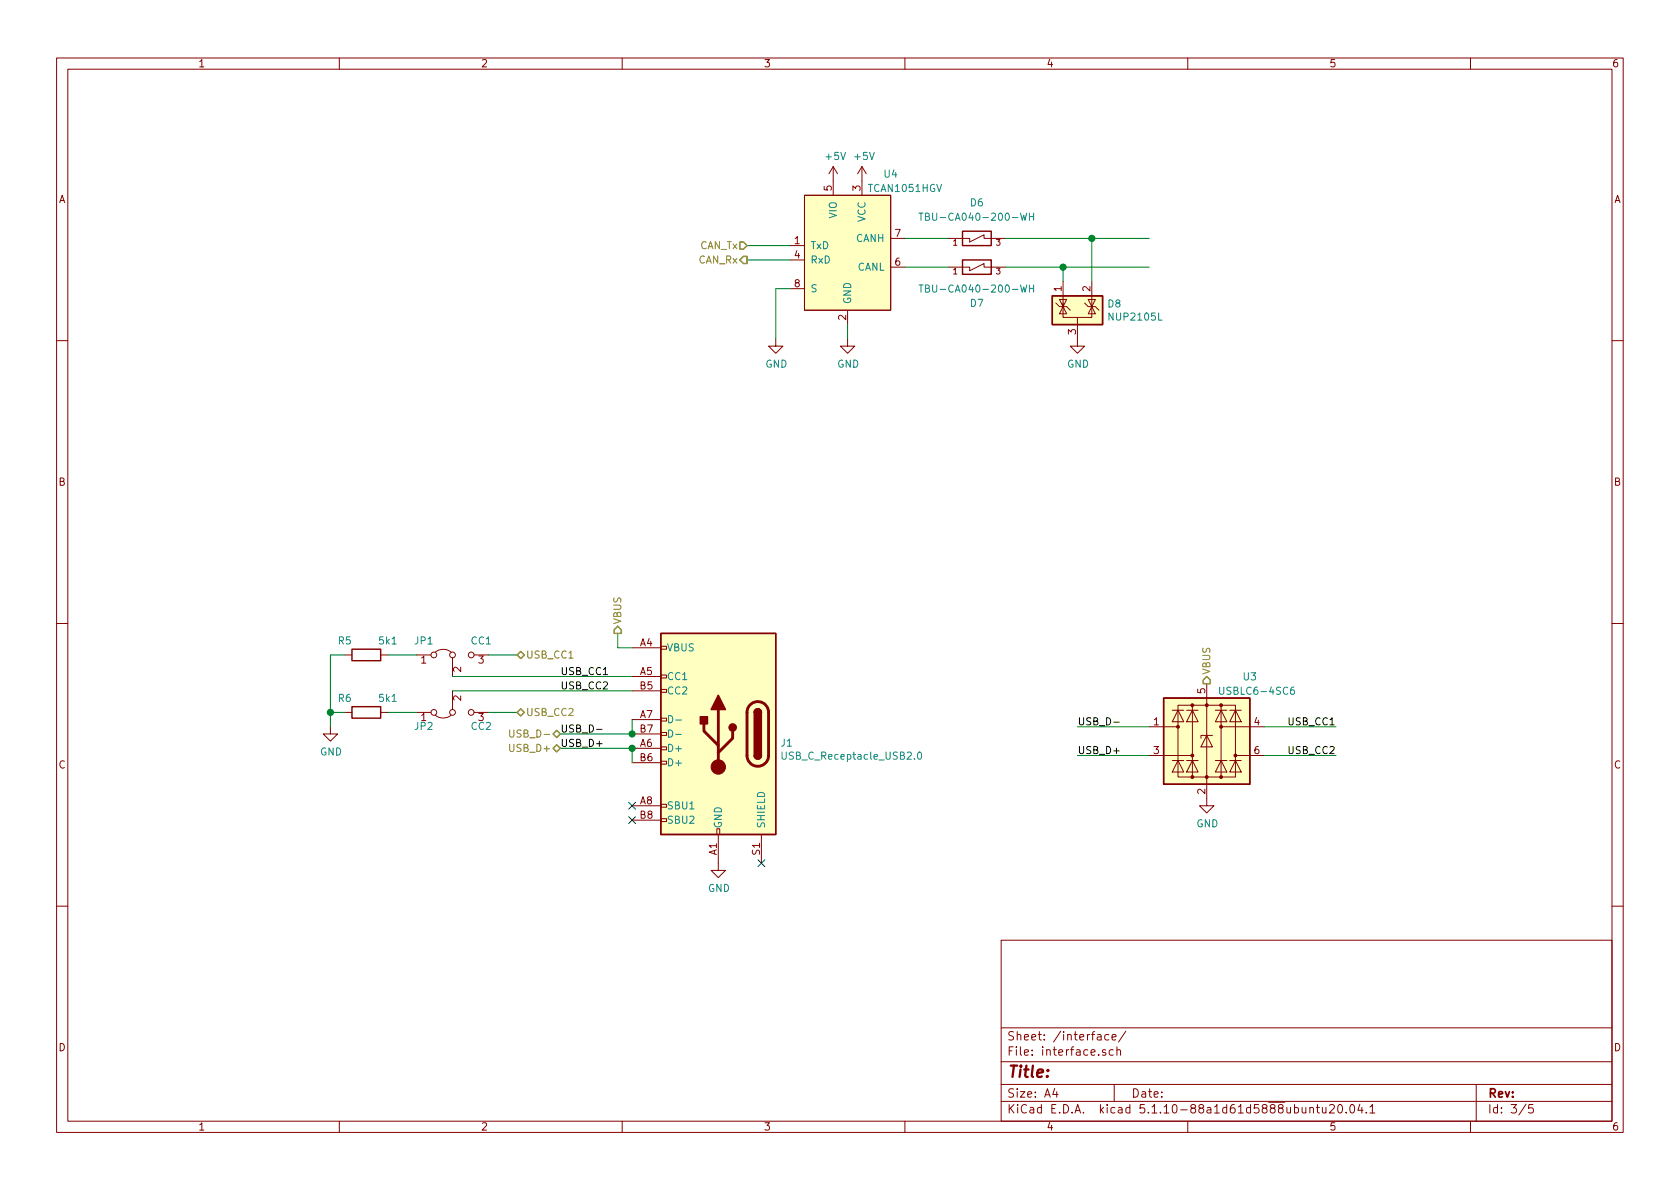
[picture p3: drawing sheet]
EESchema Schematic File Version 4
EELAYER 30 0
EELAYER END
$Descr A4 11693 8268
encoding utf-8
Sheet 3 5
Title ""
Date ""
Rev ""
Comp ""
Comment1 ""
Comment2 ""
Comment3 ""
Comment4 ""
$EndDescr
$Comp
L TCAN1051HGV:TCAN1051HGV U4
U 1 1
P 5900 1750
F 0 "U4" H 6200 2300 50  0000 C CNN
F 1 "TCAN1051HGV" H 6300 2200 50  0000 C CNN
F 2 "Package_SO:SOIC-8_3.9x4.9mm_P1.27mm" H 5900 1750 50  0001 C CNN
F 3 "" H 5900 1750 50  0001 C CNN
	1    5900 1750
	1    0    0    -1  
$EndComp
Wire Wire Line
	5400 2000 5500 2000
Text HLabel 5200 1700 0    50   Input ~ 0
CAN_Tx
Text HLabel 5200 1800 0    50   Output ~ 0
CAN_Rx
$Comp
L Connector:USB_C_Receptacle_USB2.0 J?
U 1 1
P 5000 5100
AR Path="/6119258E/612683F2" Ref="J?"  Part="1" 
AR Path="/611925EA/612683F2" Ref="J1"  Part="1" 
F 0 "J1" H 4570 5039 50  0000 R CNN
F 1 "USB_C_Receptacle_USB2.0" H 4570 4948 50  0000 R CNN
F 2 "" H 5150 5100 50  0001 C CNN
F 3 "https://www.usb.org/sites/default/files/documents/usb_type-c.zip" H 5150 5100 50  0001 C CNN
	1    5000 5100
	-1   0    0    -1  
$EndComp
Wire Wire Line
	4300 4400 4300 4500
Wire Wire Line
	4300 4500 4400 4500
NoConn ~ 4400 5600
NoConn ~ 5300 6000
$Comp
L power:GND #PWR?
U 1 1
P 5000 6000
AR Path="/6119258E/61268402" Ref="#PWR?"  Part="1" 
AR Path="/611925EA/61268402" Ref="#PWR020"  Part="1" 
F 0 "#PWR020" H 5000 5750 50  0001 C CNN
F 1 "GND" H 5005 5827 50  0000 C CNN
F 2 "" H 5000 6000 50  0001 C CNN
F 3 "" H 5000 6000 50  0001 C CNN
	1    5000 6000
	1    0    0    -1  
$EndComp
NoConn ~ 4400 5700
$Comp
L Power_Protection:USBLC6-4SC6 U?
U 1 1
P 8400 5150
AR Path="/6119258E/61268409" Ref="U?"  Part="1" 
AR Path="/611925EA/61268409" Ref="U3"  Part="1" 
F 0 "U3" H 8700 5600 50  0000 C CNN
F 1 "USBLC6-4SC6" H 8750 5500 50  0000 C CNN
F 2 "Package_TO_SOT_SMD:SOT-23-6" H 8400 4650 50  0001 C CNN
F 3 "https://www.st.com/resource/en/datasheet/usblc6-4.pdf" H 8600 5500 50  0001 C CNN
	1    8400 5150
	1    0    0    -1  
$EndComp
$Comp
L power:GND #PWR?
U 1 1
P 8400 5550
AR Path="/6119258E/61268415" Ref="#PWR?"  Part="1" 
AR Path="/611925EA/61268415" Ref="#PWR019"  Part="1" 
F 0 "#PWR019" H 8400 5300 50  0001 C CNN
F 1 "GND" H 8405 5377 50  0000 C CNN
F 2 "" H 8400 5550 50  0001 C CNN
F 3 "" H 8400 5550 50  0001 C CNN
	1    8400 5550
	1    0    0    -1  
$EndComp
Text Label 3900 5100 0    50   ~ 0
USB_D-
Text Label 3900 5200 0    50   ~ 0
USB_D+
Wire Wire Line
	3900 5200 4400 5200
Wire Wire Line
	3900 5100 4400 5100
Wire Wire Line
	4400 5000 4400 5100
Connection ~ 4400 5100
Wire Wire Line
	4400 5200 4400 5300
Connection ~ 4400 5200
Text Label 7500 5050 0    50   ~ 0
USB_D-
Text Label 7500 5250 0    50   ~ 0
USB_D+
Wire Wire Line
	7500 5250 8000 5250
Wire Wire Line
	7500 5050 8000 5050
Text Label 3900 4700 0    50   ~ 0
USB_CC1
Text Label 3900 4800 0    50   ~ 0
USB_CC2
Text Label 9300 5050 2    50   ~ 0
USB_CC1
Text Label 9300 5250 2    50   ~ 0
USB_CC2
Wire Wire Line
	9300 5250 8800 5250
Wire Wire Line
	8800 5050 9300 5050
Text HLabel 3900 5100 0    50   BiDi ~ 0
USB_D-
Text HLabel 3900 5200 0    50   BiDi ~ 0
USB_D+
Text HLabel 3600 4950 2    50   BiDi ~ 0
USB_CC2
Text HLabel 3600 4550 2    50   BiDi ~ 0
USB_CC1
$Comp
L Jumper:Jumper_3_Bridged12 JP1
U 1 1
P 3150 4550
F 0 "JP1" H 2950 4650 50  0000 C CNN
F 1 "CC1" H 3350 4650 50  0000 C CNN
F 2 "Jumper:SolderJumper-3_P1.3mm_Bridged12_RoundedPad1.0x1.5mm" H 3150 4550 50  0001 C CNN
F 3 "~" H 3150 4550 50  0001 C CNN
	1    3150 4550
	1    0    0    -1  
$EndComp
$Comp
L Jumper:Jumper_3_Bridged12 JP2
U 1 1
P 3150 4950
F 0 "JP2" H 2950 5050 50  0000 C CNN
F 1 "CC2" H 3350 5050 50  0000 C CNN
F 2 "Jumper:SolderJumper-3_P1.3mm_Bridged12_RoundedPad1.0x1.5mm" H 3150 4950 50  0001 C CNN
F 3 "~" H 3150 4950 50  0001 C CNN
	1    3150 4950
	1    0    0    1   
$EndComp
$Comp
L Device:R R5
U 1 1
P 2550 4550
F 0 "R5" V 2450 4400 50  0000 C CNN
F 1 "5k1" V 2450 4700 50  0000 C CNN
F 2 "Resistor_SMD:R_0805_2012Metric" V 2480 4550 50  0001 C CNN
F 3 "~" H 2550 4550 50  0001 C CNN
	1    2550 4550
	0    1    1    0   
$EndComp
Wire Wire Line
	3400 4550 3600 4550
Wire Wire Line
	3150 4700 4400 4700
Wire Wire Line
	3150 4800 4400 4800
Wire Wire Line
	3400 4950 3600 4950
Wire Wire Line
	2900 4550 2700 4550
$Comp
L Device:R R6
U 1 1
P 2550 4950
F 0 "R6" V 2450 4800 50  0000 C CNN
F 1 "5k1" V 2450 5100 50  0000 C CNN
F 2 "Resistor_SMD:R_0805_2012Metric" V 2480 4950 50  0001 C CNN
F 3 "~" H 2550 4950 50  0001 C CNN
	1    2550 4950
	0    1    1    0   
$EndComp
Wire Wire Line
	2700 4950 2900 4950
$Comp
L power:GND #PWR016
U 1 1
P 2300 5050
F 0 "#PWR016" H 2300 4800 50  0001 C CNN
F 1 "GND" H 2305 4877 50  0000 C CNN
F 2 "" H 2300 5050 50  0001 C CNN
F 3 "" H 2300 5050 50  0001 C CNN
	1    2300 5050
	1    0    0    -1  
$EndComp
Wire Wire Line
	2300 5050 2300 4950
Wire Wire Line
	2300 4950 2400 4950
Wire Wire Line
	2300 4950 2300 4550
Wire Wire Line
	2300 4550 2400 4550
Connection ~ 2300 4950
Wire Wire Line
	7400 1850 7400 1950
$Comp
L power:+5V #PWR024
U 1 1
P 6000 1250
F 0 "#PWR024" H 6000 1100 50  0001 C CNN
F 1 "+5V" H 6015 1423 50  0000 C CNN
F 2 "" H 6000 1250 50  0001 C CNN
F 3 "" H 6000 1250 50  0001 C CNN
	1    6000 1250
	1    0    0    -1  
$EndComp
$Comp
L power:+5V #PWR022
U 1 1
P 5800 1250
F 0 "#PWR022" H 5800 1100 50  0001 C CNN
F 1 "+5V" H 5815 1423 50  0000 C CNN
F 2 "" H 5800 1250 50  0001 C CNN
F 3 "" H 5800 1250 50  0001 C CNN
	1    5800 1250
	1    0    0    -1  
$EndComp
$Comp
L power:GND #PWR023
U 1 1
P 5900 2350
F 0 "#PWR023" H 5900 2100 50  0001 C CNN
F 1 "GND" H 5905 2177 50  0000 C CNN
F 2 "" H 5900 2350 50  0001 C CNN
F 3 "" H 5900 2350 50  0001 C CNN
	1    5900 2350
	1    0    0    -1  
$EndComp
$Comp
L power:GND #PWR021
U 1 1
P 5400 2350
F 0 "#PWR021" H 5400 2100 50  0001 C CNN
F 1 "GND" H 5405 2177 50  0000 C CNN
F 2 "" H 5400 2350 50  0001 C CNN
F 3 "" H 5400 2350 50  0001 C CNN
	1    5400 2350
	1    0    0    -1  
$EndComp
Wire Wire Line
	5200 1700 5500 1700
Wire Wire Line
	5500 1800 5200 1800
$Comp
L TBU-CA065-200-WH:TBU-CA065-200-WH D7
U 1 1
P 6800 1850
F 0 "D7" H 6800 1600 50  0000 C CNN
F 1 "TBU-CA040-200-WH" H 6800 1700 50  0000 C CNN
F 2 "TBU-CA:DIOC650X400X100N" H 6800 1850 50  0001 L BNN
F 3 "" H 6800 1850 50  0001 L BNN
F 4 "Bourns" H 6800 1850 50  0001 L BNN "MANUFACTURER"
	1    6800 1850
	1    0    0    -1  
$EndComp
$Comp
L TBU-CA065-200-WH:TBU-CA065-200-WH D6
U 1 1
P 6800 1650
F 0 "D6" H 6800 1900 50  0000 C CNN
F 1 "TBU-CA040-200-WH" H 6800 1800 50  0000 C CNN
F 2 "TBU-CA:DIOC650X400X100N" H 6800 1650 50  0001 L BNN
F 3 "" H 6800 1650 50  0001 L BNN
F 4 "Bourns" H 6800 1650 50  0001 L BNN "MANUFACTURER"
	1    6800 1650
	1    0    0    -1  
$EndComp
$Comp
L Power_Protection:NUP2105L D8
U 1 1
P 7500 2150
F 0 "D8" H 7705 2196 50  0000 L CNN
F 1 "NUP2105L" H 7705 2105 50  0000 L CNN
F 2 "Package_TO_SOT_SMD:SOT-23" H 7725 2100 50  0001 L CNN
F 3 "http://www.onsemi.com/pub_link/Collateral/NUP2105L-D.PDF" H 7625 2275 50  0001 C CNN
	1    7500 2150
	1    0    0    -1  
$EndComp
Wire Wire Line
	5400 2000 5400 2350
Wire Wire Line
	5900 2250 5900 2350
Wire Wire Line
	7600 1650 7600 1950
$Comp
L power:GND #PWR025
U 1 1
P 7500 2350
F 0 "#PWR025" H 7500 2100 50  0001 C CNN
F 1 "GND" H 7505 2177 50  0000 C CNN
F 2 "" H 7500 2350 50  0001 C CNN
F 3 "" H 7500 2350 50  0001 C CNN
	1    7500 2350
	1    0    0    -1  
$EndComp
Wire Wire Line
	6300 1650 6600 1650
Wire Wire Line
	7000 1650 7600 1650
Wire Wire Line
	7400 1850 7000 1850
Wire Wire Line
	6600 1850 6300 1850
Wire Wire Line
	7400 1850 8000 1850
Connection ~ 7400 1850
Wire Wire Line
	7600 1650 8000 1650
Connection ~ 7600 1650
Text HLabel 4300 4400 1    50   Output ~ 0
VBUS
Text HLabel 8400 4750 1    50   Output ~ 0
VBUS
$EndSCHEMATC
